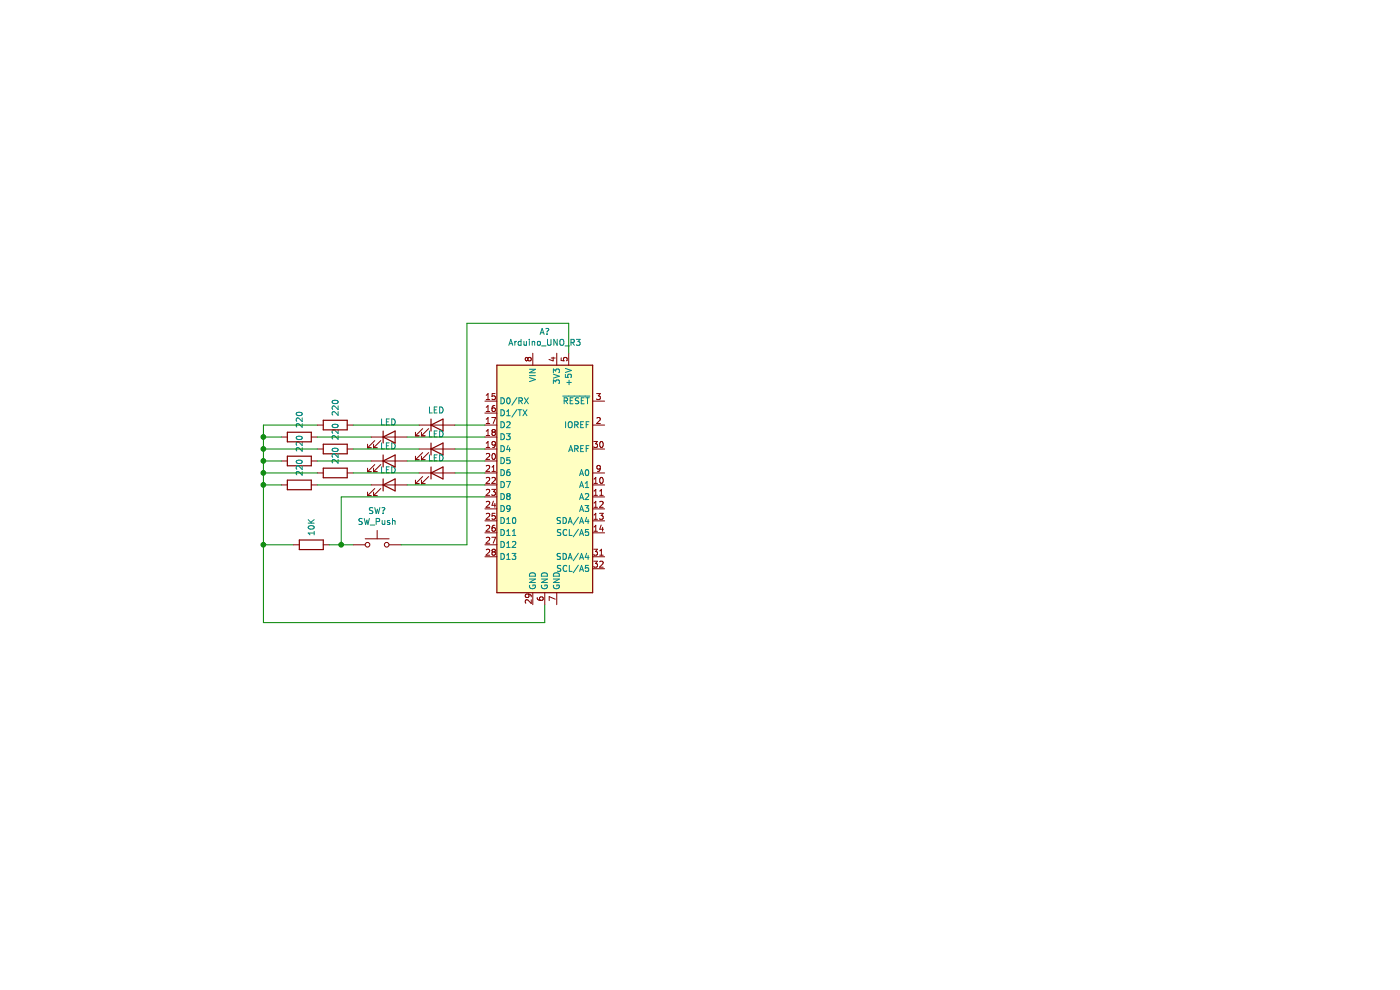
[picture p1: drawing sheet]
EESchema Schematic File Version 4
EELAYER 30 0
EELAYER END
$Descr A4 11693 8268
encoding utf-8
Sheet 1 1
Title ""
Date ""
Rev ""
Comp ""
Comment1 ""
Comment2 ""
Comment3 ""
Comment4 ""
$EndDescr
$Comp
L Device:LED D?
U 1 1
P 3650 3550
F 0 "D?" H 3643 3767 50  0001 C CNN
F 1 "LED" H 3643 3675 50  0000 C CNN
F 2 "" H 3650 3550 50  0001 C CNN
F 3 "~" H 3650 3550 50  0001 C CNN
	1    3650 3550
	1    0    0    -1  
$EndComp
$Comp
L Device:R R?
U 1 1
P 2500 3650
F 0 "R?" H 2570 3696 50  0001 L CNN
F 1 "220" H 2570 3650 50  0000 L CNN
F 2 "" V 2430 3650 50  0001 C CNN
F 3 "~" H 2500 3650 50  0001 C CNN
	1    2500 3650
	0    -1   -1   0   
$EndComp
$Comp
L Device:R R?
U 1 1
P 2800 3550
F 0 "R?" H 2870 3596 50  0001 L CNN
F 1 "220" H 2870 3550 50  0000 L CNN
F 2 "" V 2730 3550 50  0001 C CNN
F 3 "~" H 2800 3550 50  0001 C CNN
	1    2800 3550
	0    -1   -1   0   
$EndComp
$Comp
L Device:R R?
U 1 1
P 2600 4550
F 0 "R?" H 2670 4596 50  0001 L CNN
F 1 "10K" H 2670 4550 50  0000 L CNN
F 2 "" V 2530 4550 50  0001 C CNN
F 3 "~" H 2600 4550 50  0001 C CNN
	1    2600 4550
	0    -1   -1   0   
$EndComp
$Comp
L Switch:SW_Push SW?
U 1 1
P 3150 4550
F 0 "SW?" H 3150 4835 50  0000 C CNN
F 1 "SW_Push" H 3150 4744 50  0000 C CNN
F 2 "" H 3150 4750 50  0001 C CNN
F 3 "~" H 3150 4750 50  0001 C CNN
	1    3150 4550
	1    0    0    -1  
$EndComp
$Comp
L Device:LED D?
U 1 1
P 3250 3650
F 0 "D?" H 3243 3867 50  0001 C CNN
F 1 "LED" H 3243 3775 50  0000 C CNN
F 2 "" H 3250 3650 50  0001 C CNN
F 3 "~" H 3250 3650 50  0001 C CNN
	1    3250 3650
	1    0    0    -1  
$EndComp
$Comp
L Device:LED D?
U 1 1
P 3250 3850
F 0 "D?" H 3243 4067 50  0001 C CNN
F 1 "LED" H 3243 3975 50  0000 C CNN
F 2 "" H 3250 3850 50  0001 C CNN
F 3 "~" H 3250 3850 50  0001 C CNN
	1    3250 3850
	1    0    0    -1  
$EndComp
$Comp
L Device:LED D?
U 1 1
P 3650 3950
F 0 "D?" H 3643 4167 50  0001 C CNN
F 1 "LED" H 3643 4075 50  0000 C CNN
F 2 "" H 3650 3950 50  0001 C CNN
F 3 "~" H 3650 3950 50  0001 C CNN
	1    3650 3950
	1    0    0    -1  
$EndComp
$Comp
L Device:LED D?
U 1 1
P 3650 3750
F 0 "D?" H 3643 3967 50  0001 C CNN
F 1 "LED" H 3643 3875 50  0000 C CNN
F 2 "" H 3650 3750 50  0001 C CNN
F 3 "~" H 3650 3750 50  0001 C CNN
	1    3650 3750
	1    0    0    -1  
$EndComp
Wire Wire Line
	3800 3550 4050 3550
Wire Wire Line
	3400 3650 4050 3650
Wire Wire Line
	3800 3750 4050 3750
Wire Wire Line
	3400 3850 4050 3850
Wire Wire Line
	3800 3950 4050 3950
$Comp
L Device:LED D?
U 1 1
P 3250 4050
F 0 "D?" H 3243 4267 50  0001 C CNN
F 1 "LED" H 3243 4175 50  0000 C CNN
F 2 "" H 3250 4050 50  0001 C CNN
F 3 "~" H 3250 4050 50  0001 C CNN
	1    3250 4050
	1    0    0    -1  
$EndComp
$Comp
L MCU_Module:Arduino_UNO_R3 A?
U 1 1
P 4550 3950
F 0 "A?" H 4550 5131 50  0000 C CNN
F 1 "Arduino_UNO_R3" H 4550 5040 50  0000 C CNN
F 2 "Module:Arduino_UNO_R3" H 4550 3950 50  0001 C CIN
F 3 "https://www.arduino.cc/en/Main/arduinoBoardUno" H 4550 3950 50  0001 C CNN
	1    4550 3950
	1    0    0    -1  
$EndComp
Wire Wire Line
	3400 4050 4050 4050
$Comp
L Device:R R?
U 1 1
P 2500 3850
F 0 "R?" H 2570 3896 50  0001 L CNN
F 1 "220" H 2570 3850 50  0000 L CNN
F 2 "" V 2430 3850 50  0001 C CNN
F 3 "~" H 2500 3850 50  0001 C CNN
	1    2500 3850
	0    -1   -1   0   
$EndComp
$Comp
L Device:R R?
U 1 1
P 2800 3750
F 0 "R?" H 2870 3796 50  0001 L CNN
F 1 "220" H 2870 3750 50  0000 L CNN
F 2 "" V 2730 3750 50  0001 C CNN
F 3 "~" H 2800 3750 50  0001 C CNN
	1    2800 3750
	0    -1   -1   0   
$EndComp
$Comp
L Device:R R?
U 1 1
P 2500 4050
F 0 "R?" H 2570 4096 50  0001 L CNN
F 1 "220" H 2570 4050 50  0000 L CNN
F 2 "" V 2430 4050 50  0001 C CNN
F 3 "~" H 2500 4050 50  0001 C CNN
	1    2500 4050
	0    -1   -1   0   
$EndComp
$Comp
L Device:R R?
U 1 1
P 2800 3950
F 0 "R?" H 2870 3996 50  0001 L CNN
F 1 "220" H 2870 3950 50  0000 L CNN
F 2 "" V 2730 3950 50  0001 C CNN
F 3 "~" H 2800 3950 50  0001 C CNN
	1    2800 3950
	0    -1   -1   0   
$EndComp
Wire Wire Line
	3500 3550 2950 3550
Wire Wire Line
	3100 3650 2650 3650
Wire Wire Line
	3500 3750 2950 3750
Wire Wire Line
	3100 3850 2650 3850
Wire Wire Line
	3100 4050 2650 4050
Wire Wire Line
	2650 3550 2200 3550
Wire Wire Line
	2200 3550 2200 3650
Wire Wire Line
	2200 5200 4550 5200
Wire Wire Line
	4550 5200 4550 5050
Wire Wire Line
	2350 3650 2200 3650
Connection ~ 2200 3650
Wire Wire Line
	2200 3650 2200 3750
Wire Wire Line
	2650 3750 2200 3750
Connection ~ 2200 3750
Wire Wire Line
	2200 3750 2200 3850
Wire Wire Line
	2350 3850 2200 3850
Connection ~ 2200 3850
Wire Wire Line
	2200 3850 2200 3950
Wire Wire Line
	2650 3950 2200 3950
Connection ~ 2200 3950
Wire Wire Line
	2200 3950 2200 4050
Wire Wire Line
	2350 4050 2200 4050
Connection ~ 2200 4050
Wire Wire Line
	2200 4050 2200 4550
Wire Wire Line
	2950 3950 3500 3950
Wire Wire Line
	2950 4550 2850 4550
Wire Wire Line
	2450 4550 2200 4550
Connection ~ 2200 4550
Wire Wire Line
	2200 4550 2200 5200
Wire Wire Line
	2850 4150 2850 4550
Wire Wire Line
	2850 4150 4050 4150
Connection ~ 2850 4550
Wire Wire Line
	2850 4550 2750 4550
Wire Wire Line
	3350 4550 3900 4550
Wire Wire Line
	3900 4550 3900 2700
Wire Wire Line
	3900 2700 4750 2700
Wire Wire Line
	4750 2700 4750 2950
$EndSCHEMATC
